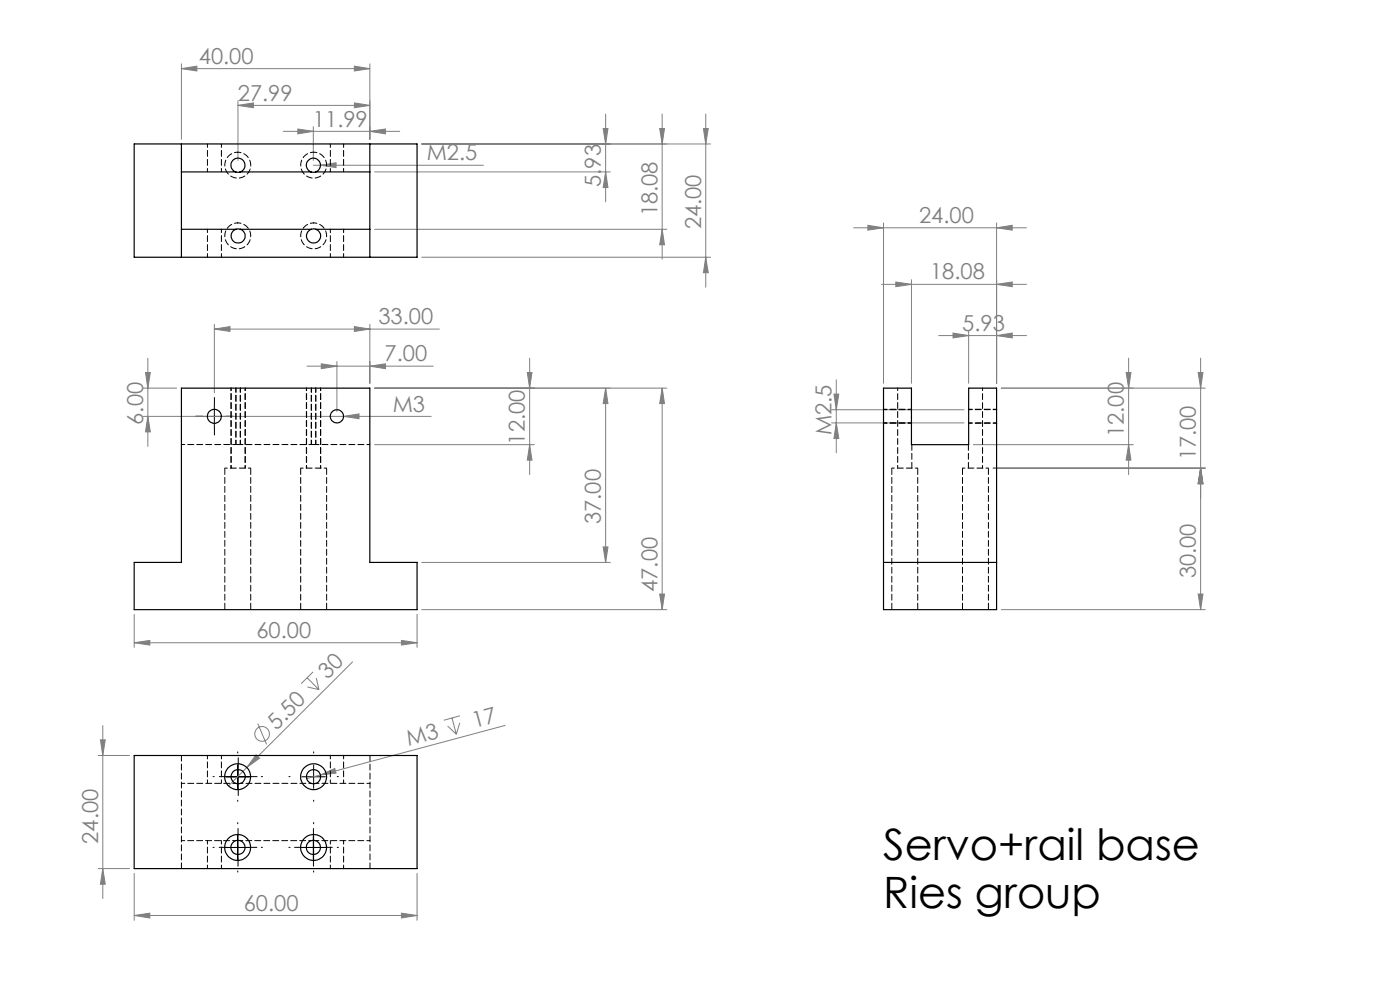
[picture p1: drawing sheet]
<svg xmlns="http://www.w3.org/2000/svg" width="297mm" height="210mm" viewBox="0 0 297 210" stroke-linecap="round" stroke-linejoin="round" font-family="sans-serif">
<g fill="none" stroke="#808080" stroke-width=".21">
<path d="M38.5 14.6l3.3-.6v1.1zM38.5 13.5v16.1M38.5 14.6h40M75.2 14l3.3 .6-3.3 .5zM78.5 13.5v16.1M50.5 22.4l3.3-.6v1.1zM50.5 21.4v12.6M50.5 22.4h28M60.1 27.9h24.7M63.2 27.4l3.3 .5-3.3 .5zM66.5 35.1h36.1M66.5 26.9v7.1"/>
<path d="M68 35.1l3.3-.6v1.1zM75.2 21.8l3.3 .6-3.3 .5zM78.5 27.9l3.3-.5v1zM79.5 36.5h50M128 27.3h1l-.5 3.2zM128.5 24.2v18.6M128.5 36.5l.5 3.3h-1zM139.9 27.3h1.1l-.5 3.2zM140.5 24.2v30.8M149.2 27.3h1l-.5 3.2zM149.7 24.2v36.7M150.7 30.5h-61.2"/>
<path d="M79.5 48.6h62M89.5 54.6h61.2M140.5 48.6l.5 3.3h-1.1zM149.7 54.6l.5 3.2h-1zM181.1 48.3h36.7M184.1 47.8l3.3 .5-3.3 .5zM187.4 47.3v34M190 59.8l3.4 .5-3.4 .5zM193.4 59.3v22M211.4 48.3l3.3-.5v1zM211.4 47.3v34M30.9 79h1l-.5 3.3z"/>
<path d="M31.4 76v18.7M45.5 69.8l3.3-.5v1zM45.5 68.8v14.5M45.5 69.8h47.7M65.1 77.7h26.8M68.2 77.2l3.3 .5-3.3 .5zM71.5 76.7v10.6M75.2 69.3l3.3 .5-3.3 .5zM78.5 77.7l3.3-.5v1zM78.5 68.8v12.5M111.9 79h1l-.5 3.3zM112.4 76v24.7"/>
<path d="M187 60.3h30.8M199.1 71.2h18.7M202.2 70.7l3.3 .5-3.3 .5zM205.5 70.2v11.1M211.4 60.3l3.3-.5v1zM211.4 71.2l3.3-.5v1zM238.9 79h1l-.5 3.3zM239.4 76v24.7M254.2 79h1l-.5 3.3zM254.7 76v53.3M30.4 88.3h61.1M30.4 82.3h7.1"/>
<path d="M31.4 88.3l.5 3.3h-1zM72.9 88.3l3.3-.5v1zM79.5 82.3h62M79.5 94.3h33.8M112.4 94.3l.5 3.3h-1zM128.5 82.3v37M128.5 82.3l.5 3.3h-1zM140.5 82.3v47M140.5 82.3l.5 3.3h-1.1zM176.4 89.7h28.1M176.4 86.9h28.1M176.9 83.6h1l-.5 3.3z"/>
<path d="M177.4 89.7l.5 3.3h-1zM177.4 80.6v15.5M206.5 94.3h33.9M210.7 99.3h45M239.4 94.3l.5 3.3h-1zM254.7 99.3l.5 3.3h-1zM255.7 82.3h-43.3M89.5 119.3h40M128 116h1l-.5 3.3zM28.5 136.3l3.3-.5v1zM28.5 130.3v7M28.5 136.3h60"/>
<path d="M85.2 135.8l3.3 .5-3.3 .5zM88.5 130.3v7M89.5 129.3h52M139.9 126h1.1l-.5 3.3zM212.4 129.3h43.3M254.2 126h1l-.5 3.3zM21.3 156.9h1l-.5 3.4zM21.8 153.9v36.7M54.7 153.5l1.9 4.4M65.2 143.8l2.5 2.5M65.2 145.7l2.5 .6M66.4 142.5l-2.5 2.5"/>
<path d="M67.1 143.8l.6 2.5M74.8 140.4l-22.4 22.4M95 154l1.8 1.7M95.9 152.3l.9 3.4M97.5 153.3l-.7 2.4M97.6 151.8l-3.4 1M107.2 153.9l-39.2 10.5M20.8 160.3h6.7M52.4 162.8l-3.9 3.9M54.3 160.1l.8 .7-2.7 2zM68 164.4l3-1.4 .3 1zM68 164.4l-2.9 .8"/>
<path d="M20.8 184.2h6.7M21.8 184.2l.5 3.4h-1zM28.5 194.2l3.3-.5v1zM28.5 185.3v9.9M28.5 194.2h60M85.2 193.7l3.3 .5-3.3 .5zM88.5 185.3v9.9"/>
<circle cx="55.6" cy="155.7" r="1.56"/>
</g>
<g fill="none" stroke="#000" stroke-width=".21" stroke-dasharray="15.2 1.3 1.3 1.3">
<path d="M43 88.3h-1.5M45.5 85.8v-1.5M45.5 90.8v1.5M48 88.3h1.5M50.4 159.7v-.2M66.5 159.7v-.2M45.4 179.7h-.2M45.4 164.7h-.2M48 179.7h-1.5M48 164.7h-1.5M50.4 174.7v-.2M50.4 169.7v.3"/>
<path d="M50.5 177.2v-1.5M50.5 162.2v-1.5M50.5 167.2v1.5M53 179.7h1.5M53 164.7h1.5M55.4 179.7h.3M55.4 164.7h.3M61.5 179.7h-.2M61.5 164.7h-.2M64 179.7h-1.5M66.5 177.2v-1.5M66.5 174.7v-.2"/>
<path d="M66.5 169.7v.3M69 179.7h1.5M71.5 179.7h.3M71.5 164.7h.3M50.4 184.7v.3M50.5 182.2v1.5M66.5 182.2v1.5M66.5 184.7v.3"/>
</g>
<path d="M43 88.3h5M45.5 85.8v5M47.9 179.8h5.1M47.9 164.8h5.1M50.4 162.3v4.9M50.4 177.3v5M50.5 177.3v5M50.5 162.3v4.9M64 179.8h5M64 164.8h5M66.5 177.3v5M66.5 162.3v4.9" fill="none" stroke="#000" stroke-width=".21"/>
<g fill="#808080">
<path d="M68 164.4l3-1.4 .3 1z"/>
<path d="M54.3 160.1l.8 .7-2.7 2z"/>
<path d="M68 35.1l3.3-.6v1.1z"/>
<path d="M75.2 14l3.3 .6-3.3 .5zM38.5 14.6l3.3-.6v1.1z"/>
<path d="M72.9 88.3l3.3 .5v-1zM68.2 77.2l3.3 .5-3.3 .5zM78.5 77.7l3.3-.5v1zM45.5 69.8l3.3-.5v1zM75.2 69.3l3.3 .5-3.3 .5zM28.5 136.3l3.3-.5v1zM85.2 135.8l3.3 .5-3.3 .5zM202.2 70.7l3.3 .5-3.3 .5zM211.4 71.2l3.3-.5v1zM63.2 27.4l3.3 .5-3.3 .5zM78.5 27.9l3.3-.5v1zM50.5 22.4l3.3-.6v1.1zM75.2 21.8l3.3 .6-3.3 .5zM28.5 194.2l3.3-.5v1zM85.2 193.7l3.3 .5-3.3 .5z"/>
<path d="M128 116h1l-.5 3.3zM128.5 82.3l.5 3.3h-1zM254.2 126h1l-.5 3.3zM254.7 99.3l.5 3.3h-1zM254.7 99.3l.5 3.3h-1zM254.2 79h1l-.5 3.3zM177.4 89.7l.5 3.3h-1zM176.9 83.6h1l-.5 3.3zM149.7 54.6l.5 3.2h-1zM149.2 27.3h1l-.5 3.2z"/>
<path d="M31.4 88.3l.5 3.3h-1zM30.9 79h1l-.5 3.3z"/>
<path d="M140.5 82.3l.5 3.3h-1.1zM139.9 126h1.1l-.5 3.3zM111.9 79h1l-.5 3.3zM112.4 94.3l.5 3.3h-1zM238.9 79h1l-.5 3.3zM239.4 94.3l.5 3.3h-1zM139.9 27.3h1.1l-.5 3.2zM140.5 48.6l.5 3.3h-1.1zM128 27.3h1l-.5 3.2zM128.5 36.5l.5 3.3h-1zM21.3 156.9h1l-.5 3.4zM21.8 184.2l.5 3.4h-1z"/>
<path d="M190 59.8l3.4 .5-3.4 .5zM211.4 60.3l3.3-.5v1zM184.1 47.8l3.3 .5-3.3 .5zM211.4 48.3l3.3-.5v1z"/>
</g>
<g fill="none" stroke="#000" stroke-width=".25">
<path d="M28.5 30.5h60v24.1h-60zM38.5 30.5v24.1M38.5 36.5h11.5M50 36.5a1.5 1.5 0 0 1-.7-2.3 1.5 1.5 0 0 1 2.4 0 1.5 1.5 0 0 1-.8 2.3M50 36.5h.9M50.9 36.5h15.1M66 36.5a1.51 1.51 0 0 1-.7-2.3 1.51 1.51 0 0 1 2.4 0 1.51 1.51 0 0 1-.7 2.3M66 36.5h1M67 36.5h11.5M78.5 30.5v24.1M38.5 48.6h11.6M50.1 48.6a1.49 1.49 0 0 0-.8 2.3 1.49 1.49 0 0 0 2.4 0 1.49 1.49 0 0 0-.7-2.3"/>
<path d="M50.1 48.6h.9M51 48.6h15M66 48.6a1.49 1.49 0 0 0-.7 2.3 1.49 1.49 0 0 0 2.4 0 1.49 1.49 0 0 0-.7-2.3M66 48.6h1M67 48.6h11.5M38.5 82.3h40v37h10v10h-60v-10h10zM187.4 82.3h6v12h12.1v-12h5.9v47h-24zM187.4 119.3h24M28.5 160.3h60v23.9h-60z"/>
<circle cx="45.5" cy="88.3" r="1.48"/>
<circle cx="71.5" cy="88.3" r="1.4"/>
<circle cx="50.4" cy="164.7" r="2.74"/>
<circle cx="50.4" cy="179.8" r="2.75"/>
<circle cx="50.5" cy="179.8" r="1.49"/>
<circle cx="50.5" cy="164.8" r="1.49"/>
<circle cx="66.5" cy="179.7" r="1.5"/>
<circle cx="66.5" cy="164.8" r="1.5"/>
<circle cx="66.5" cy="164.7" r="2.75"/>
<circle cx="66.5" cy="179.8" r="2.76"/>
</g>
<g fill="none" stroke="#000" stroke-width=".21" stroke-dasharray="1.3 .6" stroke-dashoffset=".7">
<path d="M49 82.3v17M52 99.3v-17M53.2 99.3h-5.5M65 82.3v17M66.1 94.3h-15.1M68 99.3v-17M69.3 99.3h-5.5M190.4 82.3v17M194.7 99.3h-5.5M208.4 99.3v-17M209.7 99.3h-5.5M66 178.3h-15"/>
<path d="M66.1 166.2h-15.1"/>
</g>
<path d="M50 82.3v12M50.1 94.3v-12M51 94.3v-12M51 82.3v12M66 82.3v12M66.1 94.3v-12M67 94.3v-12M67 82.3v12" fill="none" stroke="#000" stroke-width=".21" stroke-dasharray="1.3 .6" stroke-dashoffset=".3"/>
<g fill="none" stroke="#000" stroke-width=".21" stroke-dasharray="1.3 .6" stroke-dashoffset=".5">
<path d="M44 30.5v6M47 36.5v-6M70.1 30.5v6M72.9 36.5v-6M44 48.6v5.9M47 54.5v-5.9M70.1 48.6v5.9M72.9 54.5v-5.9M51 94.3h-.9M67 94.3h-.9M187.4 89.7h6M187.4 89.8h6"/>
<path d="M193.4 86.9h-6M193.4 86.8h-6M205.5 89.7h5.9M205.5 89.8h5.9M211.4 86.9h-5.9M211.4 86.8h-5.9M44 178.3v5.9M44 160.2v6M47 166.2v-6M70.1 178.3v5.9M70.1 160.2v6M72.9 166.2v-6"/>
<path d="M47 184.2v-5.9M72.9 184.2v-5.9"/>
</g>
<path d="M50.4 32.3a2.75 2.75 0 0 1 2.5 4 2.75 2.75 0 0 1-4.7 .3 2.75 2.75 0 0 1 1.8-4.3h.4M66.5 32.3a2.75 2.75 0 0 1 2.5 4 2.75 2.75 0 0 1-4.7 .3 2.75 2.75 0 0 1 1.8-4.3h.4M50.4 47.3a2.75 2.75 0 0 1 2.5 4 2.75 2.75 0 0 1-4.7 .3 2.75 2.75 0 0 1 1.8-4.3h.4M66.5 47.3a2.75 2.75 0 0 1 2.5 4 2.75 2.75 0 0 1-4.7 .3 2.75 2.75 0 0 1 1.8-4.3h.4M50.1 94.3h-11.6M78.5 94.3h-11.5M50 178.3h-11.5M50.1 166.2h-11.6M78.5 178.3h-11.5M78.5 166.2h-11.5" fill="none" stroke="#000" stroke-width=".21" stroke-dasharray="1.3 .6" stroke-dashoffset=".6"/>
<path d="M47.7 99.3v30M63.8 99.3v30M189.2 99.3v30M204.2 99.3v30M53.2 129.3v-30M69.3 129.3v-30M194.7 129.3v-30M209.7 129.3v-30" fill="none" stroke="#000" stroke-width=".21" stroke-dasharray="1.3 .6" stroke-dashoffset="-.1"/>
<path d="M193.4 99.3v-5M205.4 94.3v5" fill="none" stroke="#000" stroke-width=".21" stroke-dasharray="1.3 .6"/>
<path d="M38.5 160.2v24M78.5 160.2v24" fill="none" stroke="#000" stroke-width=".21" stroke-dasharray="1.3 .6" stroke-dashoffset=".1"/>
<g font-size="9.2">
<text x="187.4" y="182.5">Servo+rail base</text>
<text x="187.4" y="192.6">Ries group</text>
</g>
<g font-size="4.7" fill="#808080">
<text x="42.2" y="13.5">40.00</text>
<text x="50.5" y="21.3">27.99</text>
<text x="66.4" y="26.8">11.99</text>
<text x="90.5" y="34">M2.5</text>
<text x="127.5" y="39.7" transform="rotate(-90 127.5 39.7)">5.93</text>
<text x="139.5" y="45.9" transform="rotate(-90 139.5 45.9)">18.08</text>
<text x="195" y="47.3">24.00</text>
<text x="148.7" y="48.6" transform="rotate(-90 148.7 48.6)">24.00</text>
<text x="197.3" y="59.3">18.08</text>
<text x="80.3" y="68.8">33.00</text>
<text x="204.1" y="70.1">5.93</text>
<text x="81.6" y="76.7">7.00</text>
<text x="83.3" y="87.3">M3</text>
<text x="30.4" y="90.1" transform="rotate(-90 30.4 90.1)">6.00</text>
<text x="111.4" y="94.3" transform="rotate(-90 111.4 94.3)">12.00</text>
<text x="176.4" y="92.3" transform="rotate(-90 176.4 92.3)">M2.5</text>
<text x="238.4" y="92.7" transform="rotate(-90 238.4 92.7)">12.00</text>
<text x="253.7" y="97.6" transform="rotate(-90 253.7 97.6)">17.00</text>
<text x="127.5" y="111.2" transform="rotate(-90 127.5 111.2)">37.00</text>
<text x="139.5" y="125.6" transform="rotate(-90 139.5 125.6)">47.00</text>
<text x="253.7" y="122.7" transform="rotate(-90 253.7 122.7)">30.00</text>
<text x="54.4" y="135.3">60.00</text>
<text x="69.5" y="144.2" transform="rotate(-45 69.5 144.2)">30</text>
<text x="58.7" y="155.1" transform="rotate(-45 58.7 155.1)">5.50</text>
<text x="100.7" y="154.5" transform="rotate(-15 100.7 154.5)">17</text>
<text x="86.7" y="158.2" transform="rotate(-15 86.7 158.2)">M3</text>
<text x="20.8" y="179" transform="rotate(-90 20.8 179)">24.00</text>
<text x="51.7" y="193.2">60.00</text>
</g>
</svg>
